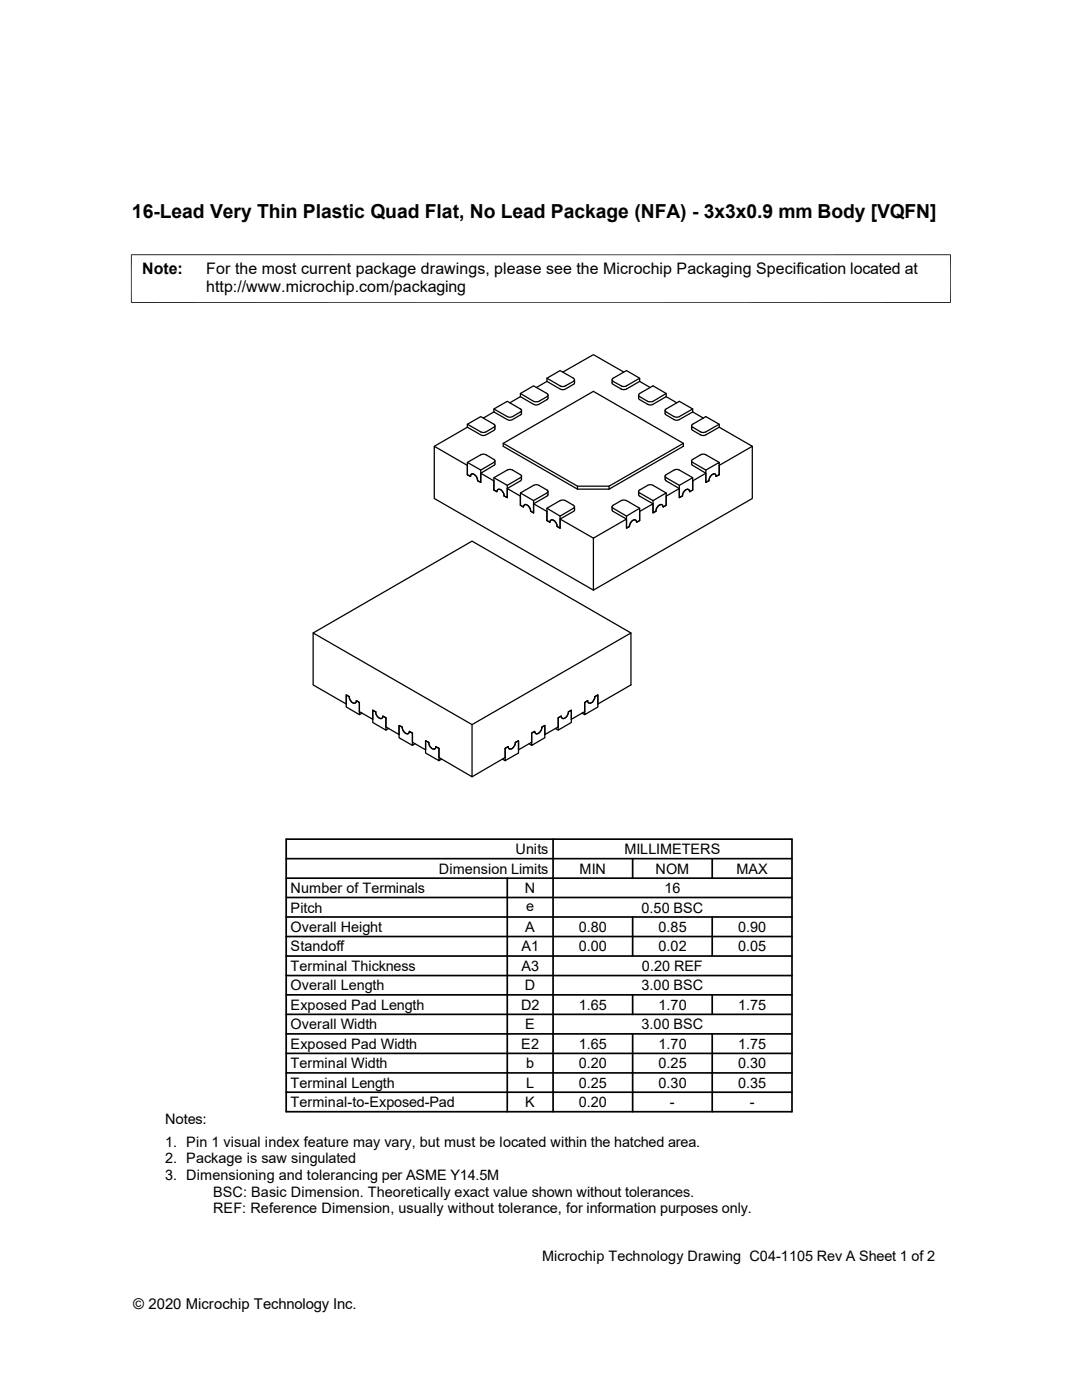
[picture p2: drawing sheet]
<svg xmlns="http://www.w3.org/2000/svg" width="216mm" height="279mm" viewBox="0 0 216 279" stroke-linecap="round" stroke-linejoin="round" font-family="sans-serif">
<g fill="none" stroke="#000" stroke-width=".25">
<path d="M103.8 78.5l2.9 1.7 .7-.1 1.7-.9a.34 .34 0 0 0 .3-.4 .34 .34 0 0 0-.3-.3l-2.6-1.5-2.7 1.5v.7M103.8 79.2l-2.1 1.2M109.1 75.5l3 1.6h.6l1.7-1a.34 .34 0 0 0 .2-.3 .34 .34 0 0 0-.2-.3l-2.6-1.5-2.7 1.5v.6M109.1 76.1l-2.1 1.2M109.3 78.9v.6l-.1 .2-2.1 1.1-.6-.1-2.7-1.5M112.3 74.3l6.1-3.5 6.1 3.5M114.6 75.8v.7l-.1 .2-2.1 1.1-.6-.2-2.7-1.5M122.1 75.8v.7l.2 .2 2.1 1.1 .6-.2 2.6-1.5M127.4 78.9v.6l.2 .2 1.9 1.1 .8-.1 2.6-1.5M127.6 75.5l-2.9 1.6h-.7l-1.7-1a.34 .34 0 0 1-.2-.3 .34 .34 0 0 1 .2-.3l2.7-1.5 2.6 1.5v.6M127.6 76.1l2.2 1.2M132.9 78.5l-2.8 1.7-.8-.1-1.7-.9a.34 .34 0 0 1-.2-.4 .34 .34 0 0 1 .2-.3l2.7-1.5 2.6 1.5v.7"/>
<path d="M132.9 79.2l2.1 1.2M93.3 84.7l2.6 1.5 .5 .1 .6-.1 1.6-.9a.31 .31 0 0 0 .2-.3 .31 .31 0 0 0-.2-.3l-2.7-1.6-2.6 1.6v.6M93.3 94.7l.6 .4a.46 .46 0 0 1 .3-.6 .46 .46 0 0 1 .6 .3l.4 .6 .1 .5M93.3 92.3l2.6 1.5v2.5l-.6-.4M93.3 94.7v-1.8l-6.6-3.8v10.4l31.7 18.3v-10.4l-6.6-3.8M93.3 85.3l-6.6 3.8M95.9 93.8l2.7-1.5a.31 .31 0 0 0 .2-.3 .31 .31 0 0 0-.2-.3l-1.6-.9-.7-.2-3 1.7v2.4M95.9 94.4l2.7 1.6v1.8M98.6 97.8l.5 .3a.54 .54 0 0 1 .5-.5 .54 .54 0 0 1 .6 .4l.3 .5 .1 .5M98.6 95.3l2.6 1.6v2.4l-.6-.3M98.6 81.6l2.6 1.5 .5 .2 .6-.2 1.5-.9a.31 .31 0 0 0 .3-.3 .31 .31 0 0 0-.3-.3l-2.6-1.5-2.6 1.5v.6M98.6 82.2l-2.2 1.2"/>
<path d="M98.8 85v.6l-.2 .3-2 1-.6-.1-2.7-1.5M98.8 92v.7l-.2 .1-2.7 1.6v1.9l-.6-.4M100.4 88.5l18-10.4 18 10.4v.6l-14.9 8.5h-6.3l-14.8-8.5zM100.4 88.5l14.8 8.5v.6M101.2 96.9l2.6-1.6a.31 .31 0 0 0 .3-.3 .31 .31 0 0 0-.3-.3l-1.5-.9-.7-.1-3 1.6v2.5M101.2 97.5l2.6 1.5v1.8M103.8 98.4l2.7 1.5v2.5l-.6-.4M104.1 95v.7l-.3 .3-2.6 1.5v1.8l-.6-.3M104.1 81.9v.7l-.2 .2-2 1.1-.6-.1-2.7-1.6M106.5 99.9l2.6-1.5a.31 .31 0 0 0 .2-.3 .31 .31 0 0 0-.2-.3l-1.7-1-.5-.1-.4 .2-2.7 1.5v2.4M109.3 98.1v.7l-.2 .2-2.6 1.5v1.9l-.6-.4M115.2 97h6.3v.6"/>
<path d="M130.3 99.9l2.6-1.5v2.4l-.6 .4a.54 .54 0 0 0-.4-.5 .54 .54 0 0 0-.6 .3l-.3 .5-.1 .5-.6 .4zM132.7 81.9v.7l.1 .2 2 1.1 .7-.1 2.7-1.6M132.9 98.4l-3-1.7-.6 .1-1.7 1a.31 .31 0 0 0-.2 .3 .31 .31 0 0 0 .2 .3l2.7 1.5M135.6 96.9l2.6-1.6v2.5l-.6 .3a.54 .54 0 0 0-.4-.5 .54 .54 0 0 0-.6 .4l-.3 .5-.1 .5-.6 .3zM135.6 97.5l-2.7 1.5v1.8l-.6 .4a.54 .54 0 0 0-.4-.5 .54 .54 0 0 0-.6 .3l-.3 .5-.1 .5-.6 .4v-1.9l-2.7-1.5-.2-.9M136.4 88.5l-14.9 8.5M138 85v.6l.2 .3 1.9 1 .7-.1 2.7-1.5M138.2 81.6l-3.1 1.7-.6-.2-1.6-.9a.31 .31 0 0 1-.2-.3 .31 .31 0 0 1 .2-.3l2.7-1.5 2.6 1.5v.6M138.2 95.3l-2.9-1.6-.8 .1-1.6 .9a.31 .31 0 0 0-.2 .3 .31 .31 0 0 0 .2 .3l2.7 1.6M138.2 82.2l2.1 1.2M140.8 93.8l2.7-1.5v2.4l-.6 .4a.46 .46 0 0 0-.4-.6 .46 .46 0 0 0-.5 .3l-.4 .6-.1 .5-.7 .4zM140.8 94.4l-2.6 1.6v1.8l-.6 .3a.54 .54 0 0 0-.4-.5 .54 .54 0 0 0-.6 .4l-.3 .5-.1 .5-.6 .3v-1.8l-2.7-1.5-.2-.3v-.7"/>
<path d="M143.5 92.3l-3-1.7-.7 .2-1.6 .9a.31 .31 0 0 0-.2 .3 .31 .31 0 0 0 .2 .3l2.6 1.5M143.5 84.7l-2.7 1.5-.4 .1-.6-.1-1.6-.9a.31 .31 0 0 1-.2-.3 .31 .31 0 0 1 .2-.3l2.6-1.6 2.7 1.6v.6M143.5 85.3l6.6 3.8-6.6 3.8v1.8l-.6 .4a.46 .46 0 0 0-.4-.6 .46 .46 0 0 0-.5 .3l-.4 .6-.1 .5-.7 .4v-1.9l-2.7-1.6-.1-.1v-.7M150.1 89.1v10.4l-31.7 18.3M103.8 100.8l.6 .4a.54 .54 0 0 1 .5-.5 .54 .54 0 0 1 .6 .3l.3 .5 .1 .5M106.5 100.5l2.6 1.6v1.8M109.1 103.9l.6 .3a.54 .54 0 0 1 .5-.5 .54 .54 0 0 1 .6 .4l.4 1M109.1 101.4l2.7 1.6v2.4l-.6-.3M111.8 103l2.6-1.6a.31 .31 0 0 0 .2-.3 .31 .31 0 0 0-.2-.3l-1.7-.9-.5-.1-.4 .1-2.7 1.5v2.5M114.6 101.1v.8l-2.8 1.7v1.8l-.6-.3M125 103l2.6-1.6v2.5l-.6 .3a.54 .54 0 0 0-.4-.5 .54 .54 0 0 0-.6 .4l-.4 1-.6 .3zM125 103.6l-6.6 3.8"/>
<path d="M127.6 101.4l-2.6-1.5-.5-.1-.5 .1-1.7 .9a.31 .31 0 0 0-.2 .3 .31 .31 0 0 0 .2 .3l2.7 1.6M130.3 100.5l-2.7 1.6v1.8l-.6 .3a.54 .54 0 0 0-.4-.5 .54 .54 0 0 0-.6 .4l-.4 1-.6 .3v-1.8l-2.7-1.6-.2-.9M62.5 126.3l31.7-18.3 31.7 18.3M69.7 139a1.03 1.03 0 0 0 1.3 1.2l.1-.4 .6 .4M69.7 139l-.6-.3v2.4l2.6 1.5M69.7 139l-.6-.3v1.8l-6.6-3.8v-10.4l31.7 18.3v10.4l-6.6-3.8v-1.8M71.7 140.2v2.4l.6-.3M71.7 140.2v1.8l2.7 1.6v-1.9l.6 .4M75 142.1a1.16 1.16 0 0 0 1.2 1.2l.2-.4 .6 .4M75 142.1l-.6-.4v2.5l2.6 1.5M77 143.3v2.4l.6-.3M77 143.3v1.8l2.6 1.5v-1.8l.7 .3"/>
<path d="M80.3 145.1a1.16 1.16 0 0 0 1.2 1.3l.2-.4 .6 .3M80.3 145.1l-.7-.3v2.4l2.7 1.6M82.3 146.3v2.5l.5-.4M82.3 146.3v1.8l2.6 1.5v-1.8l.7 .4M85.6 148.2a1.08 1.08 0 0 0 1.3 1.2l.1-.4 .6 .4M85.6 148.2l-.7-.4v2.5l2.7 1.5M87.6 149.4v2.4l.5-.3M94.2 144.6l31.7-18.3v10.4l-6.6 3.8v-1.8l-.6 .3v.4a.93 .93 0 0 1-1.3 .8l-.1-.4-.6 .4v1.8l-2.7 1.6v-1.9l-.6 .4a1.16 1.16 0 0 1-1.2 1.2l-.2-.4-.6 .4v1.8l-2.7 1.5v-1.8l-.6 .3a1.16 1.16 0 0 1-1.2 1.3l-.2-.4-.6 .3v1.8l-2.6 1.5v-1.8l-.7 .4a1.08 1.08 0 0 1-1.3 1.2l-.1-.4-.6 .4v1.8l-6.6 3.8M100.3 151.5l.5 .3M100.8 149.4l.6-.4a.54 .54 0 0 0 .5 .5 .54 .54 0 0 0 .5-.4l.3-.4 .1-.5 .7-.4v2.5l-2.7 1.5zM105.6 148.4l.5 .4M106.1 146.3l.6-.3a.54 .54 0 0 0 .5 .5 .54 .54 0 0 0 .5-.4l.3-.5 .1-.5 .6-.3v2.4l-2.6 1.6z"/>
<path d="M110.8 145.4l.6 .3M111.4 143.3l.6-.4a.54 .54 0 0 0 .4 .5 .54 .54 0 0 0 .6-.4l.4-.9 .6-.4v2.5l-2.6 1.5zM116.1 142.3l.6 .3M116.7 140.2l.6-.4a.57 .57 0 0 0 .5 .6 .57 .57 0 0 0 .6-.6l.3-.8 .6-.3v2.4l-2.6 1.5z"/>
</g>
<path d="M26.1 50.8h163.6M26.2 50.8v9.7M189.7 50.8v9.7M26.1 60.4h163.6" fill="none" stroke="#000" stroke-width=".2"/>
<g fill="none" stroke="#000" stroke-width=".34">
<path d="M57.1 179.1h100.9M57.1 175.3h100.9M57.1 171.4h100.9M57.1 167.5h100.9v54.4h-100.9zM101.2 175.3v46.6M110.4 167.5v54.4M126.2 171.4v3.9M142.1 171.4v3.9M57.1 186.9h100.9M57.1 183h100.9M57.1 198.5h100.9M57.1 194.7h100.9"/>
<path d="M57.1 190.8h100.9M126.2 183v7.8M126.2 198.5v3.9M142.1 183v7.8M142.1 198.5v3.9M57.1 214.1h100.9M57.1 206.3h100.9M57.1 202.4h100.9M57.1 210.2h100.9M57.1 218h100.9M126.2 206.3v15.6M142.1 206.3v15.6"/>
</g>
<text font-size="3.9" x="26.3" y="43.5">16-Lead Very Thin Plastic Quad Flat, No Lead Package (NFA) - 3x3x0.9 mm Body [VQFN]</text>
<g font-size="3.2">
<text x="28.4" y="54.6">Note:</text>
<text x="41.1" y="54.6">For the most current package drawings, please see the Microchip Packaging Specification located at</text>
<text x="41.1" y="58.3">http://www.microchip.com/packaging</text>
</g>
<text font-size="3" x="26.6" y="261.3">© 2020 Microchip Technology Inc.</text>
<g font-size="2.9">
<text x="102.9" y="170.4">Units</text>
<text x="124.6" y="170.4">MILLIMETERS</text>
<text x="58" y="178.2">Number of Terminals</text>
<text x="87.5" y="174.3">Dimension Limits</text>
<text x="104.7" y="178.2">N</text>
<text x="115.7" y="174.3">MIN</text>
<text x="130.8" y="174.3">NOM</text>
<text x="132.6" y="178.2">16</text>
<text x="146.9" y="174.3">MAX</text>
<text x="58" y="186">Overall Height</text>
<text x="58" y="182.1">Pitch</text>
<text x="104.8" y="186">A</text>
<text x="105" y="181.8">e</text>
<text x="115.5" y="186">0.80</text>
<text x="128" y="182.1">0.50 BSC</text>
<text x="131.4" y="186">0.85</text>
<text x="147.3" y="186">0.90</text>
<text x="58" y="189.9">Standoff</text>
<text x="104.1" y="189.9">A1</text>
<text x="115.5" y="189.9">0.00</text>
<text x="131.4" y="189.9">0.02</text>
<text x="147.3" y="189.9">0.05</text>
<text x="58" y="193.8">Terminal Thickness</text>
<text x="58" y="197.7">Overall Length</text>
<text x="104.1" y="193.8">A3</text>
<text x="104.7" y="197.7">D</text>
<text x="128" y="197.7">3.00 BSC</text>
<text x="128.1" y="193.8">0.20 REF</text>
<text x="58" y="201.5">Exposed Pad Length</text>
<text x="104" y="201.5">D2</text>
<text x="115.5" y="201.5">1.65</text>
<text x="131.4" y="201.5">1.70</text>
<text x="147.3" y="201.5">1.75</text>
<text x="58" y="205.4">Overall Width</text>
<text x="58" y="209.3">Exposed Pad Width</text>
<text x="104" y="209.3">E2</text>
<text x="104.8" y="205.4">E</text>
<text x="115.5" y="209.3">1.65</text>
<text x="128" y="205.4">3.00 BSC</text>
<text x="131.4" y="209.3">1.70</text>
<text x="147.3" y="209.3">1.75</text>
<text x="58" y="213.2">Terminal Width</text>
<text x="105" y="213.2">b</text>
<text x="115.5" y="213.2">0.20</text>
<text x="131.4" y="213.2">0.25</text>
<text x="147.3" y="213.2">0.30</text>
<text x="58" y="217.1">Terminal Length</text>
<text x="58" y="221">Terminal-to-Exposed-Pad</text>
<text x="104.8" y="221">K</text>
<text x="105" y="217.1">L</text>
<text x="115.5" y="217.1">0.25</text>
<text x="115.5" y="221">0.20</text>
<text x="131.4" y="217.1">0.30</text>
<text x="133.7" y="221">-</text>
<text x="147.3" y="217.1">0.35</text>
<text x="149.6" y="221">-</text>
<text x="32.9" y="224.3">Notes:</text>
<text x="32.9" y="228.9">1. Pin 1 visual index feature may vary, but must be located within the hatched area.</text>
<text x="32.9" y="232.2">2. Package is saw singulated</text>
<text x="32.9" y="235.5">3. Dimensioning and tolerancing per ASME Y14.5M</text>
<text x="42.5" y="238.8">BSC: Basic Dimension. Theoretically exact value shown without tolerances.</text>
<text x="42.5" y="242.1">REF: Reference Dimension, usually without tolerance, for information purposes only.</text>
<text x="108.2" y="251.6">Microchip Technology Drawing C04-1105 Rev A Sheet 1 of 2</text>
</g>
</svg>
